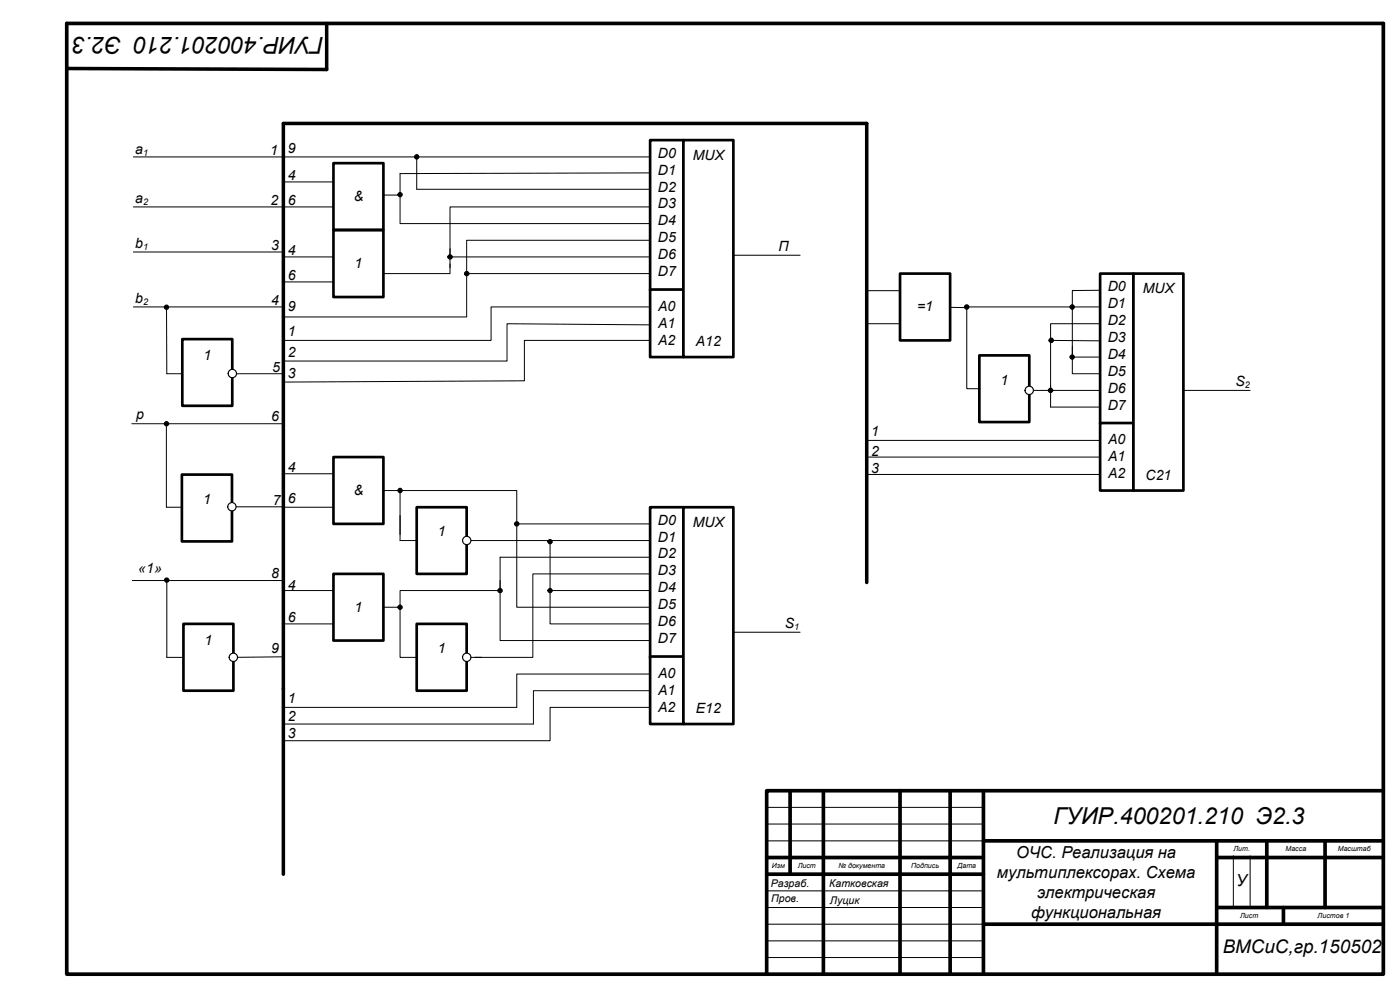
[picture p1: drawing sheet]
<svg xmlns="http://www.w3.org/2000/svg" width="420mm" height="297mm" viewBox="0 0 420 297" stroke-linecap="round" stroke-linejoin="round" font-family="sans-serif">
<path d="M85 47h110.3M135 79.1v2.9h-21.3M260 132h80M260 137h80M120 154.5v7.5h7.8M260 142.2h80M138.8 162h56M120 181.4v15.6h7.8" fill="none" stroke="#000" stroke-width=".3"/>
<path d="M20 7h395" fill="none" stroke="#000" stroke-width="1.1"/>
<path d="M54.7 101.6h15v20h-15z" fill="#fff"/>
<path d="M54.7 101.6h15v20h-15z" fill="none" stroke="#000" stroke-width=".8"/>
<path d="M40 62h45M40 75.5h44.8" fill="none" stroke="#000" stroke-width=".3"/>
<circle cx="69.7" cy="112" r="1.25" fill="#fff"/>
<circle cx="69.7" cy="112" r="1.25" fill="none" stroke="#000" stroke-width=".34"/>
<path d="M54.6 142.2h15v20.1h-15z" fill="#fff"/>
<path d="M54.6 142.2h15v20.1h-15z" fill="none" stroke="#000" stroke-width=".8"/>
<path d="M39.5 127h45.5" fill="none" stroke="#000" stroke-width=".3"/>
<circle cx="69.6" cy="151.9" r="1.25" fill="#fff"/>
<circle cx="69.6" cy="151.9" r="1.25" fill="none" stroke="#000" stroke-width=".34"/>
<g fill="none" stroke="#000" stroke-width="1.1">
<path d="M20 7v285h395v-285M98 7v13.8l-78-.3M85 37v169.4M237 237v25M247 237v55M270 237v55M285 237v55M295 237v55M415 237h-185v55M230 257h65M295 252h120M365 252v40"/>
<path d="M365 257h50M380 252v20M397.5 252v20M230 262h65M295 277h120M365 272h50M385 272v5"/>
</g>
<path d="M230 242h65M230 247h65M230 252h65M370 256.5v15.5M375 256.5v15.5M230 267h65M230 272h65M230 277h65.1M230 282h65M230 287h65" fill="none" stroke="#000" stroke-width=".3"/>
<path d="M330 82h10v45h-10z" fill="#fff"/>
<path d="M330 82h10v45h-10z" fill="none" stroke="#000" stroke-width=".8"/>
<path d="M330 126.8h10v20.2h-10z" fill="#fff"/>
<path d="M330 126.8h10v20.2h-10z" fill="none" stroke="#000" stroke-width=".8"/>
<path d="M340 82h15v65h-15z" fill="#fff"/>
<path d="M340 82h15v65h-15z" fill="none" stroke="#000" stroke-width=".8"/>
<path d="M220 76.5h20M40 92h44.9M50 92.1v19.9h4.7M71 112h14M355 117h20M49.9 127v25h4.5M70.8 151.9h14.2M220 189.5h20" fill="none" stroke="#000" stroke-width=".3"/>
<g fill="#000">
<circle cx="50" cy="92.1" r=".64"/>
<circle cx="50" cy="127" r=".64"/>
</g>
<g fill="none" stroke="#000" stroke-width=".34">
<circle cx="50" cy="92.1" r=".64"/>
<circle cx="50" cy="127" r=".64"/>
</g>
<path d="M85 37h175v137.6" fill="none" stroke="#000" stroke-width="1.1"/>
<path d="M195 152h10v45.3h-10z" fill="#fff"/>
<path d="M195 152h10v45.3h-10z" fill="none" stroke="#000" stroke-width=".8"/>
<path d="M195 196.8h10v20.2h-10z" fill="#fff"/>
<path d="M195 196.8h10v20.2h-10z" fill="none" stroke="#000" stroke-width=".8"/>
<path d="M205 152h15v65h-15z" fill="#fff"/>
<path d="M205 152h15v65h-15z" fill="none" stroke="#000" stroke-width=".8"/>
<path d="M195 42h10v45h-10z" fill="#fff"/>
<path d="M195 42h10v45h-10z" fill="none" stroke="#000" stroke-width=".8"/>
<path d="M195 86.8h10v20.2h-10z" fill="#fff"/>
<path d="M195 86.8h10v20.2h-10z" fill="none" stroke="#000" stroke-width=".8"/>
<path d="M205 42h15v65h-15z" fill="#fff"/>
<path d="M205 42h15v65h-15z" fill="none" stroke="#000" stroke-width=".8"/>
<path d="M40 47h45M39.7 174h45" fill="none" stroke="#000" stroke-width=".3"/>
<path d="M55 187h15v20h-15z" fill="#fff"/>
<path d="M55 187h15v20h-15z" fill="none" stroke="#000" stroke-width=".8"/>
<path d="M50 174v23h5M85 196.8l-15 .2" fill="none" stroke="#000" stroke-width=".3"/>
<circle cx="50" cy="173.9" r=".65" fill="#000"/>
<circle cx="50" cy="173.9" r=".65" fill="none" stroke="#000" stroke-width=".34"/>
<circle cx="70" cy="197" r="1.25" fill="#fff"/>
<circle cx="70" cy="197" r="1.25" fill="none" stroke="#000" stroke-width=".34"/>
<path d="M100 48.9h15v20h-15z" fill="#fff"/>
<path d="M100 48.9h15v20h-15z" fill="none" stroke="#000" stroke-width=".8"/>
<path d="M85 54.5h15M125 47.2v9.5h70M195 51.8l-75 .2v6.5h-5M85 62h15" fill="none" stroke="#000" stroke-width=".3"/>
<circle cx="125" cy="47" r=".65" fill="#000"/>
<circle cx="125" cy="47" r=".65" fill="none" stroke="#000" stroke-width=".34"/>
<path d="M100 69h15v20h-15z" fill="#fff"/>
<path d="M100 69h15v20h-15z" fill="none" stroke="#000" stroke-width=".8"/>
<path d="M120 58.5v8.5h75M85 77h15M195 72h-55v10M195 62h-60v15h60M85 84.5h15M195 82h-55v13h-55M195 92h-47.7v10h-62.3M195 97.4l-42.9-.4v11.2h-66.8M195 102h-37.7v12.1l-72.3 .4" fill="none" stroke="#000" stroke-width=".3"/>
<g fill="#000">
<circle cx="120" cy="58.3" r=".63"/>
<circle cx="135" cy="77" r=".65"/>
<circle cx="140" cy="82" r=".65"/>
</g>
<g fill="none" stroke="#000" stroke-width=".34">
<circle cx="120" cy="58.3" r=".63"/>
<circle cx="135" cy="77" r=".65"/>
<circle cx="140" cy="82" r=".65"/>
</g>
<path d="M85 206.4v55.6" fill="none" stroke="#000" stroke-width="1.1"/>
<path d="M100 137h15v20h-15z" fill="#fff"/>
<path d="M100 137h15v20h-15z" fill="none" stroke="#000" stroke-width=".8"/>
<path d="M85 142h15M85 152h15" fill="none" stroke="#000" stroke-width=".3"/>
<path d="M100 172h15v20h-15z" fill="#fff"/>
<path d="M100 172h15v20h-15z" fill="none" stroke="#000" stroke-width=".8"/>
<path d="M115 147h5M85 177h15M85 187h15" fill="none" stroke="#000" stroke-width=".3"/>
<path d="M125 152h15v20h-15z" fill="#fff"/>
<path d="M125 152h15v20h-15z" fill="none" stroke="#000" stroke-width=".8"/>
<path d="M125 187h15v20h-15z" fill="#fff"/>
<path d="M125 187h15v20h-15z" fill="none" stroke="#000" stroke-width=".8"/>
<path d="M120 147h35v10h40M120 146.4v13.8" fill="none" stroke="#000" stroke-width=".3"/>
<circle cx="140" cy="162" r="1.25" fill="#fff"/>
<circle cx="140" cy="162" r="1.25" fill="none" stroke="#000" stroke-width=".34"/>
<path d="M195 172h-35.1v25h-17.4" fill="none" stroke="#000" stroke-width=".3"/>
<circle cx="140" cy="197" r="1.25" fill="#fff"/>
<g fill="none" stroke="#000" stroke-width=".34">
<circle cx="120" cy="147" r=".64"/>
<circle cx="155" cy="157" r=".63"/>
<circle cx="150" cy="177" r=".65"/>
<circle cx="165" cy="162.4" r=".64"/>
<circle cx="165" cy="177" r=".64"/>
<circle cx="120" cy="182" r=".64"/>
<circle cx="140" cy="197" r="1.25"/>
</g>
<path d="M155 157v25h40M150 174v18h45M165 162.5v14.5h30M165 177.5v9.5h30" fill="none" stroke="#000" stroke-width=".3"/>
<g fill="#000">
<circle cx="120" cy="147" r=".64"/>
<circle cx="155" cy="157" r=".63"/>
<circle cx="150" cy="177" r=".65"/>
<circle cx="165" cy="162.4" r=".64"/>
<circle cx="165" cy="177" r=".64"/>
<circle cx="120" cy="182" r=".64"/>
</g>
<path d="M270 82h15v20h-15z" fill="#fff"/>
<path d="M270 82h15v20h-15z" fill="none" stroke="#000" stroke-width=".8"/>
<path d="M260 87.1h10M260 97h10M285 92.1l5.4 .1" fill="none" stroke="#000" stroke-width=".3"/>
<circle cx="290" cy="92" r=".66" fill="#000"/>
<circle cx="290" cy="92" r=".66" fill="none" stroke="#000" stroke-width=".34"/>
<path d="M293.8 106.5h15v20h-15z" fill="#fff"/>
<path d="M293.8 106.5h15v20h-15z" fill="none" stroke="#000" stroke-width=".8"/>
<path d="M290 92.5v24h4M290 92h40M321.7 92v15h8.3M330 87l-8.3 .1v5M330 97h-14.8v20h-7.7M315.2 102l14.5 .2M315.2 115.5v6.5h14.8M321.7 103.8v8.2h8.3" fill="none" stroke="#000" stroke-width=".3"/>
<circle cx="308.8" cy="117" r="1.25" fill="#fff"/>
<g fill="none" stroke="#000" stroke-width=".34">
<circle cx="321.7" cy="92" r=".65"/>
<circle cx="308.8" cy="117" r="1.25"/>
<circle cx="315.1" cy="117" r=".65"/>
<circle cx="315.4" cy="102" r=".66"/>
<circle cx="321.7" cy="107" r=".64"/>
</g>
<g fill="#000">
<circle cx="321.7" cy="92" r=".65"/>
<circle cx="315.1" cy="117" r=".65"/>
<circle cx="315.4" cy="102" r=".66"/>
<circle cx="321.7" cy="107" r=".64"/>
</g>
<path d="M135 74.5v5.7M315.2 117h14.8M195 167h-45v10h-30v5h-5M141.3 197h3.2M195 202h-40v10h-70M195 207h-35v10h-75M195 212h-30v10h-80" fill="none" stroke="#000" stroke-width=".3"/>
<g font-size="7">
<text x="97.2" y="11" transform="rotate(-180 97.2 11)">ГУИР.400201.210 Э2.3</text>
<text x="316" y="247">ГУИР.400201.210 Э2.3</text>
</g>
<text font-size="5.6" x="366.8" y="285.7">ВМСиС,гр.150502</text>
<g font-size="5">
<text x="304.9" y="257.2">ОЧС. Реализация на</text>
<text x="299.1" y="263.1">мультиплексорах. Схема</text>
<text x="311.2" y="269.1">электрическая</text>
<text x="370.8" y="265.6">У</text>
<text x="309.4" y="275">функциональная</text>
</g>
<g font-size="4.2">
<text x="40.6" y="46.2">a</text>
<text x="81.1" y="46.5">1</text>
<text x="86.4" y="45.8">9</text>
<text x="197.3" y="47.2">D0</text>
<text x="207.8" y="47.9">MUX</text>
<text x="86.4" y="53.8">4</text>
<text x="197.3" y="52.3">D1</text>
<text x="197.3" y="57.4">D2</text>
<text x="40.6" y="60.8">a</text>
<text x="81.2" y="61.3">2</text>
<text x="86.4" y="61.3">6</text>
<text x="106.1" y="60.2">&amp;</text>
<text x="197.3" y="62.5">D3</text>
<text x="197.3" y="67.6">D4</text>
<text x="40.6" y="74.3">b</text>
<text x="81.4" y="74.9">3</text>
<text x="86.4" y="76.5">4</text>
<text x="197.3" y="72.6">D5</text>
<text x="197.3" y="77.7">D6</text>
<text x="233.5" y="75.3">П</text>
<text x="86.4" y="83.8">6</text>
<text x="106.3" y="80.3">1</text>
<text x="197.3" y="82.8">D7</text>
<text x="332.3" y="87.2">D0</text>
<text x="342.8" y="87.8">MUX</text>
<text x="40.6" y="90.8">b</text>
<text x="81.4" y="91.4">4</text>
<text x="86.4" y="93.3">9</text>
<text x="197.4" y="93.1">A0</text>
<text x="275.1" y="93.3">=1</text>
<text x="332.3" y="92.3">D1</text>
<text x="86.4" y="100.8">1</text>
<text x="197.4" y="98.2">A1</text>
<text x="332.3" y="97.4">D2</text>
<text x="61" y="107.9">1</text>
<text x="86.4" y="107.1">2</text>
<text x="197.4" y="103.3">A2</text>
<text x="208.8" y="103.8">A12</text>
<text x="332.3" y="102.5">D3</text>
<text x="332.3" y="107.6">D4</text>
<text x="81.6" y="111.5">5</text>
<text x="86.4" y="113.3">3</text>
<text x="332.3" y="112.6">D5</text>
<text x="300.1" y="115.3">1</text>
<text x="332.3" y="117.7">D6</text>
<text x="370.7" y="115.8">S</text>
<text x="40.9" y="125.6">p</text>
<text x="332.3" y="122.8">D7</text>
<text x="81.4" y="126.3">6</text>
<text x="261.4" y="130.8">1</text>
<text x="261.4" y="136.5">2</text>
<text x="332.4" y="133.1">A0</text>
<text x="86.4" y="141.4">4</text>
<text x="261.4" y="141.7">3</text>
<text x="332.4" y="138.2">A1</text>
<text x="332.4" y="143.3">A2</text>
<text x="343.7" y="143.7">C21</text>
<text x="106.1" y="148.3">&amp;</text>
<text x="60.9" y="151">1</text>
<text x="81.9" y="151.3">7</text>
<text x="86.4" y="150.8">6</text>
<text x="131.4" y="160.7">1</text>
<text x="197.3" y="157.2">D0</text>
<text x="207.8" y="157.9">MUX</text>
<text x="197.3" y="162.3">D1</text>
<text x="197.3" y="167.4">D2</text>
<text x="41.5" y="171.8">«1»</text>
<text x="81.4" y="173.3">8</text>
<text x="197.3" y="172.5">D3</text>
<text x="86.4" y="176.8">4</text>
<text x="197.3" y="177.5">D4</text>
<text x="106.3" y="183.3">1</text>
<text x="197.3" y="182.6">D5</text>
<text x="86.4" y="186.5">6</text>
<text x="197.3" y="187.7">D6</text>
<text x="235.5" y="188.3">S</text>
<text x="61.3" y="193.2">1</text>
<text x="81.4" y="195.8">9</text>
<text x="131.4" y="195.7">1</text>
<text x="197.3" y="192.8">D7</text>
<text x="197.4" y="203.1">A0</text>
<text x="197.4" y="208.2">A1</text>
<text x="86.4" y="210.8">1</text>
<text x="197.4" y="213.3">A2</text>
<text x="208.8" y="213.7">E12</text>
<text x="86.4" y="216">2</text>
<text x="86.4" y="221.1">3</text>
</g>
<g font-size="3.2">
<text x="231.2" y="266">Разраб.</text>
<text x="248.8" y="265.9">Катковская</text>
<text x="231.4" y="270.5">Пров.</text>
<text x="249" y="271">Луцик</text>
</g>
<g font-size="2.8">
<text x="43" y="46.7">1</text>
<text x="43" y="61.4">2</text>
<text x="43" y="74.9">1</text>
<text x="43" y="91.4">2</text>
<text x="373.5" y="116.4">2</text>
<text x="238.3" y="188.9">1</text>
</g>
<g font-size="2.1">
<text x="370" y="255.1">Лит.</text>
<text x="385.7" y="255.1">Масса</text>
<text x="401.3" y="255.1">Масштаб</text>
<text x="231.6" y="260.1">Изм</text>
<text x="239.3" y="260.1">Лист</text>
<text x="251.5" y="260.1">№ документа</text>
<text x="273.3" y="260.1">Подпись</text>
<text x="287.2" y="260.1">Дата</text>
<text x="372" y="275.1">Лист</text>
<text x="395.3" y="275.1">Листов 1</text>
</g>
</svg>
